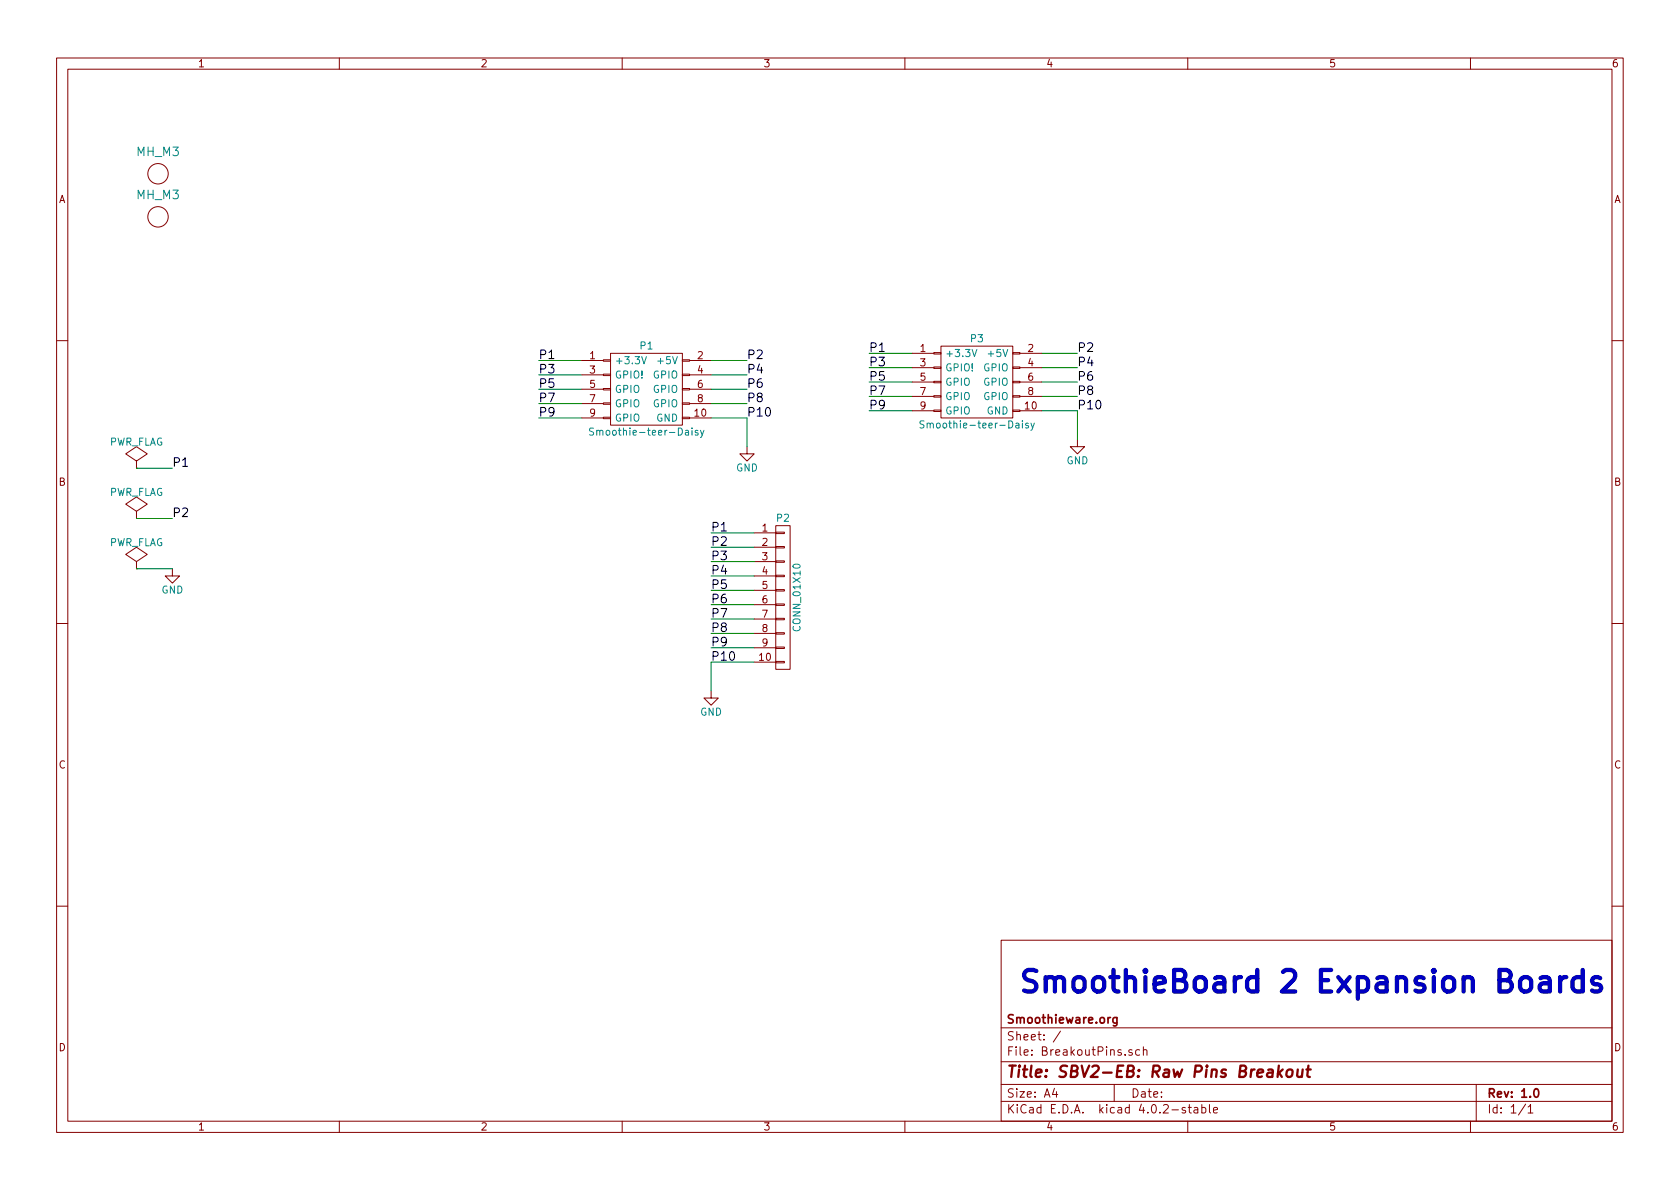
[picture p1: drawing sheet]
<svg xmlns="http://www.w3.org/2000/svg" width="297mm" height="210mm" viewBox="0 0 297 210" stroke-linecap="round" stroke-linejoin="round" font-family="sans-serif">
<g fill="none" stroke="#840000" stroke-width=".18">
<path d="M10 10.3h277v189.9h-277zM12 12.2h273v186.1h-273zM60 10.3v1.9M110 10.3v1.9M160 10.3v1.9M210 10.3v1.9M260 10.3v1.9M10 60.2h2M102.9 63.7h3.8M102.9 66.3h3.8M102.9 68.8h3.8M102.9 71.4h3.8"/>
<path d="M102.9 73.9h3.8M106.7 73.8h1.2v.2h-1.2zM106.7 71.2h1.2v.3h-1.2zM106.7 68.7h1.2v.3h-1.2zM106.7 66.2h1.2v.2h-1.2zM106.7 63.6h1.2v.3h-1.2zM107.9 62.5h12.7v12.7h-12.7zM120.6 73.8h1.3v.2h-1.3zM120.6 71.2h1.3v.3h-1.3zM120.6 68.7h1.3v.3h-1.3zM120.6 66.2h1.3v.2h-1.3zM120.6 63.6h1.3v.3h-1.3z"/>
<path d="M121.9 63.7h3.8M121.9 66.3h3.8M121.9 68.8h3.8M121.9 71.4h3.8M121.9 73.9h3.8M132.1 79v1.3h1.2l-1.2 1.2-1.3-1.2h1.3M161.3 62.5h3.8M161.3 65h3.8M161.3 67.6h3.8M161.3 70.1h3.8M161.3 72.6h3.8M165.1 72.5h1.3v.3h-1.3z"/>
<path d="M165.1 70h1.3v.2h-1.3zM165.1 67.4h1.3v.3h-1.3zM165.1 64.9h1.3v.2h-1.3zM165.1 62.4h1.3v.2h-1.3zM166.4 61.2h12.7v12.7h-12.7zM179.1 72.5h1.2v.3h-1.2zM179.1 70h1.2v.2h-1.2zM179.1 67.4h1.2v.3h-1.2zM179.1 64.9h1.2v.2h-1.2zM179.1 62.4h1.2v.2h-1.2zM180.3 62.5h3.8M180.3 65h3.8"/>
<path d="M180.3 67.6h3.8M180.3 70.1h3.8M180.3 72.6h3.8M190.5 77.7v1.3h1.3l-1.3 1.3-1.3-1.3h1.3M285 60.2h2M24.1 82.8h.1M24.1 81.5l1.9-1.2-1.9-1.3-1.9 1.3 1.9 1.2v1.3M24.1 99.3l1.9-1.3-1.9-1.2-1.9 1.2 1.9 1.3v1.3M24.1 91.7h.1M24.1 90.4l1.9-1.3-1.9-1.2-1.9 1.2 1.9 1.3v1.3M133.3 94.2h3.9M133.3 96.8h3.9"/>
<path d="M133.3 99.3h3.9M137.2 99.2h1.5v.2h-1.5zM137.2 96.6h1.5v.3h-1.5zM137.2 94.1h1.5v.3h-1.5zM137.2 93h2.5v25.4h-2.5zM10 110.3h2M24.1 100.6h.1M30.5 100.6v1.2h1.2l-1.2 1.3-1.3-1.3h1.3M133.3 101.8h3.9M133.3 104.4h3.9M133.3 106.9h3.9M133.3 109.5h3.9"/>
<path d="M133.3 112h3.9M133.3 114.5h3.9M133.3 117.1h3.9M137.2 117h1.5v.2h-1.5zM137.2 114.4h1.5v.3h-1.5zM137.2 111.9h1.5v.2h-1.5zM137.2 109.3h1.5v.3h-1.5zM137.2 106.8h1.5v.3h-1.5zM137.2 104.3h1.5v.2h-1.5zM137.2 101.7h1.5v.3h-1.5zM285 110.3h2M125.7 122.2v1.2h1.3l-1.3 1.3-1.2-1.3h1.2"/>
<path d="M10 160.2h2M177 166.3h108v32h-108zM285 160.2h2M60 198.3v1.9M110 198.3v1.9M160 198.3v1.9M177 194.8h108M177 191.8h108M177 187.8h108M177 181.8h108M186.4 192.5l-.3 1h.9M186.8 193v1"/>
<path d="M187.5 182.3l-1.3 2M197 191.8v3M200.2 185.7a.37 .37 0 0 0-.6 .1v.2l.6 .2v.1l-.2 .3-.4-.1M201.5 185.7l-.4-.1-.3 .3 .1 .6 .2 .1 .4-.1M202.2 185.7l.2-.1 .3 .1 .1 .9M202.2 185.1v1.5M209.6 195.9a.37 .37 0 0 0-.6 .1l.1 .3 .5 .1 .1 .1-.3 .3-.4-.1M210 198.3v1.9M210.1 195.8h.5M210.3 195.3v1.3l.3 .2M211.2 195.9h.5l.1 .9M211.8 196.2l-.5 .1-.2 .2 .2 .3 .5-.1"/>
<path d="M212.5 195.9l.4-.1 .3 .3-.1 .6h-.6M212.5 195.3v1.5M213.8 195.3v1.3l.2 .2M214.6 196.3l.7-.1-.1-.3-.4-.1-.2 .2v.7h.6M260 198.3v1.9M261 191.8v6.5M269.7 195.2l-1.2 2M270.2 195.8l.4-.5v1.5M270.2 196.8h.8"/>
<circle cx="27.9" cy="38.3" r="1.8"/>
<circle cx="27.9" cy="30.7" r="1.8"/>
</g>
<path d="M197.5 179.9l-.1 1.4-.2 .1h-.4M197.5 180l-.4-.1-.3 .3v.6l.3 .1 .4-.1M271.3 192.7l.3-.2a.81 .81 0 0 1 .5 .6 .81 .81 0 0 1-.2 .8l-.2 .1a.79 .79 0 0 1-.4-1.3z" fill="none" stroke="#840000" stroke-width=".3"/>
<path d="M226.1 188.4l-.2 2M226.1 189.7l.5 .7M226.8 189.1l-.9 .8M227.6 189.3a.51 .51 0 0 1 .6-.2 .51 .51 0 0 1 .3 .4v.6a.54 .54 0 0 1-.5 .4 .54 .54 0 0 1-.6-.4zM229.5 189.1l-.1 1.2a.56 .56 0 0 0 .8 0M230.3 189.1l-.1 1.3M231 189.1h.7M231.3 188.4l-.2 1.8 .1 .1 .4 .1" fill="none" stroke="#840000" stroke-width=".41"/>
<path d="M272.4 173l.3-.2h.8l.3 .2 .2 .3v2M274 173.7l-.3 .2h-1a.75 .75 0 0 0-.5 .7 .75 .75 0 0 0 .5 .7h1l.3-.1M275.8 172.8v2.5M276.9 172.8a.96 .96 0 0 0-1.1 .7M279.8 173l-.3-.2h-.8l-.3 .2-.4 .5v1.1l.4 .6 .3 .1h.8l.3-.1M279.8 171.5v3.8M282.9 173l-.4-.2h-.5l-.3 .2-.2 .3 .2 .6 1.2 .3 .2 .4-.2 .6-.4 .1h-.7l-.3-.1" fill="none" stroke="#0000c2" stroke-width=".76"/>
<g fill="none" stroke="#008400" stroke-width=".18">
<path d="M95.2 63.7h7.7M95.2 66.3h7.7M95.2 68.8h7.7M95.2 71.4h7.7M95.2 73.9h7.7M125.7 63.7h6.4M125.7 66.3h6.4M125.7 68.8h6.4M125.7 71.4h6.4M125.7 73.9h6.4v5.1M153.7 62.5h7.6M153.7 65h7.6"/>
<path d="M153.7 67.6h7.6M153.7 70.1h7.6M153.7 72.6h7.6M184.1 62.5h6.4M184.1 65h6.4M184.1 67.6h6.4M184.1 70.1h6.4M184.1 72.6h6.4v5.1M24.1 82.8h6.4M24.1 91.7h6.4M125.7 94.2h7.6M125.7 96.8h7.6"/>
<path d="M125.7 99.3h7.6M24.1 100.6h6.4M125.7 101.8h7.6M125.7 104.4h7.6M125.7 106.9h7.6M125.7 109.5h7.6M125.7 112h7.6M125.7 114.5h7.6M133.3 117.1h-7.6v5.1"/>
</g>
<path d="M105 75.7l-.7 .1v.4l.5 .2 .2 .3-.3 .3-.5-.1M113.5 63.1l.4 1.2 .4-1.2M123.4 76.2l-.3-.1-.2 .2 .1 .2 .4 .1v.3h-.5M123.9 76.1l.3 .9M124.5 76.1l-.5 1.2-.1 .1M163.4 74.5h-.7v.4l.5 .2 .2 .3-.3 .3-.4-.1M171.9 61.8l.4 1.3 .4-1.3M181.8 74.9l-.3-.1-.2 .2 .1 .2 .4 .1v.3h-.5M182.3 74.8l.3 .9M182.9 74.8l-.5 1.2-.1 .1" fill="none" stroke="#008484" stroke-width=".18"/>
<text font-size="5.3" fill="#0000c2" x="180.3" y="175.5">SmoothieBoard 2 Expansion Boards</text>
<text font-size="2.8" fill="#840000" x="178" y="190.5">Title: SBV2-EB: Raw Pins Breakout</text>
<g font-size="2.1" fill="#008484">
<text x="24.2" y="27.6">MH_M3</text>
<text x="24.2" y="35.2">MH_M3</text>
</g>
<g font-size="2.1">
<text x="95.2" y="63.5">P1</text>
<text x="132.1" y="63.5">P2</text>
<text x="153.7" y="64.8">P3</text>
<text x="153.7" y="62.2">P1</text>
<text x="190.5" y="64.8">P4</text>
<text x="190.5" y="62.2">P2</text>
<text x="95.2" y="66">P3</text>
<text x="95.2" y="68.6">P5</text>
<text x="95.2" y="71.1">P7</text>
<text x="132.1" y="66">P4</text>
<text x="132.1" y="68.6">P6</text>
<text x="132.1" y="71.1">P8</text>
<text x="153.7" y="67.3">P5</text>
<text x="153.7" y="69.8">P7</text>
<text x="190.5" y="67.3">P6</text>
<text x="190.5" y="69.8">P8</text>
<text x="95.2" y="73.7">P9</text>
<text x="132.1" y="73.7">P10</text>
<text x="153.7" y="72.4">P9</text>
<text x="190.5" y="72.4">P10</text>
<text x="30.5" y="82.5">P1</text>
<text x="30.5" y="91.4">P2</text>
<text x="125.7" y="94">P1</text>
<text x="125.7" y="96.5">P2</text>
<text x="125.7" y="99.1">P3</text>
<text x="125.7" y="101.6">P4</text>
<text x="125.7" y="104.1">P5</text>
<text x="125.7" y="106.7">P6</text>
<text x="125.7" y="109.2">P7</text>
<text x="125.7" y="111.8">P8</text>
<text x="125.7" y="114.3">P9</text>
<text x="125.7" y="116.8">P10</text>
</g>
<g font-size="2.1" fill="#840000">
<text x="178" y="184">Sheet: /</text>
<text x="178" y="181">Smoothieware.org</text>
<text x="178" y="186.7">File: BreakoutPins.sch</text>
<text x="178" y="196.9">KiCad E.D.A. kicad 4.0.2-stable</text>
<text x="178" y="194.1">Size: A4</text>
<text x="200" y="194.1">Date:</text>
<text x="263" y="194.1">Rev: 1.0</text>
<text x="263" y="196.9">Id: 1/1</text>
</g>
<g font-size="1.8" fill="#840000">
<text x="35" y="11.9">1</text>
<text x="85" y="11.9">2</text>
<text x="135" y="11.9">3</text>
<text x="185" y="11.9">4</text>
<text x="235" y="11.9">5</text>
<text x="285" y="11.9">6</text>
<text x="10.4" y="35.9">A</text>
<text x="285.4" y="35.9">A</text>
<text x="104.3" y="63.5">1</text>
<text x="123.3" y="63.5">2</text>
<text x="162.7" y="62.2">1</text>
<text x="162.7" y="64.8">3</text>
<text x="181.8" y="62.2">2</text>
<text x="181.8" y="64.8">4</text>
<text x="104.3" y="66">3</text>
<text x="104.3" y="68.6">5</text>
<text x="104.3" y="71.1">7</text>
<text x="123.3" y="66">4</text>
<text x="123.3" y="68.6">6</text>
<text x="123.3" y="71.1">8</text>
<text x="162.7" y="67.3">5</text>
<text x="162.7" y="69.8">7</text>
<text x="181.8" y="67.3">6</text>
<text x="181.8" y="69.8">8</text>
<text x="104.3" y="73.7">9</text>
<text x="122.9" y="73.7">10</text>
<text x="162.7" y="72.4">9</text>
<text x="181.3" y="72.4">10</text>
<text x="10.4" y="85.9">B</text>
<text x="285.4" y="85.9">B</text>
<text x="134.8" y="94">1</text>
<text x="134.8" y="96.5">2</text>
<text x="134.8" y="99.1">3</text>
<text x="134.8" y="101.6">4</text>
<text x="134.8" y="104.1">5</text>
<text x="134.8" y="106.7">6</text>
<text x="134.8" y="109.2">7</text>
<text x="134.8" y="111.8">8</text>
<text x="134.3" y="116.8">10</text>
<text x="134.8" y="114.3">9</text>
<text x="10.4" y="135.9">C</text>
<text x="285.4" y="135.9">C</text>
<text x="10.4" y="185.9">D</text>
<text x="285.4" y="185.9">D</text>
<text x="35" y="199.9">1</text>
<text x="85" y="199.9">2</text>
<text x="135" y="199.9">3</text>
<text x="185" y="199.9">4</text>
<text x="235" y="199.9">5</text>
<text x="285" y="199.9">6</text>
</g>
<g font-size="1.8" fill="#008484">
<text x="108.7" y="64.4">+3.3V</text>
<text x="113.2" y="61.8">P1</text>
<text x="116.7" y="64.4">+5V</text>
<text x="167.1" y="63.1">+3.3V</text>
<text x="167.1" y="65.7">GPIO!</text>
<text x="171.7" y="60.5">P3</text>
<text x="173.9" y="65.7">GPIO</text>
<text x="175.1" y="63.1">+5V</text>
<text x="108.7" y="66.9">GPIO!</text>
<text x="108.7" y="69.5">GPIO</text>
<text x="115.5" y="66.9">GPIO</text>
<text x="115.5" y="69.5">GPIO</text>
<text x="167.1" y="68.2">GPIO</text>
<text x="167.1" y="70.7">GPIO</text>
<text x="173.9" y="68.2">GPIO</text>
<text x="173.9" y="70.7">GPIO</text>
<text x="105.7" y="77">Smoothie-teer-Daisy</text>
<text x="108.7" y="72">GPIO</text>
<text x="108.7" y="74.5">GPIO</text>
<text x="115.5" y="72">GPIO</text>
<text x="116" y="74.5">GND</text>
<text x="164.1" y="75.7">Smoothie-teer-Daisy</text>
<text x="167.1" y="73.3">GPIO</text>
<text x="174.4" y="73.3">GND</text>
<text x="19.2" y="78.8">PWR_FLAG</text>
<text x="130.1" y="83.4">GND</text>
<text x="188.5" y="82.1">GND</text>
<text x="19.2" y="87.7">PWR_FLAG</text>
<text x="137.4" y="92.2">P2</text>
<text x="19.2" y="96.6">PWR_FLAG</text>
<text x="28.5" y="104.9">GND</text>
<text x="141.5" y="111.3" transform="rotate(-90 141.5 111.3)">CONN_01X10</text>
<text x="123.8" y="126.5">GND</text>
</g>
</svg>
